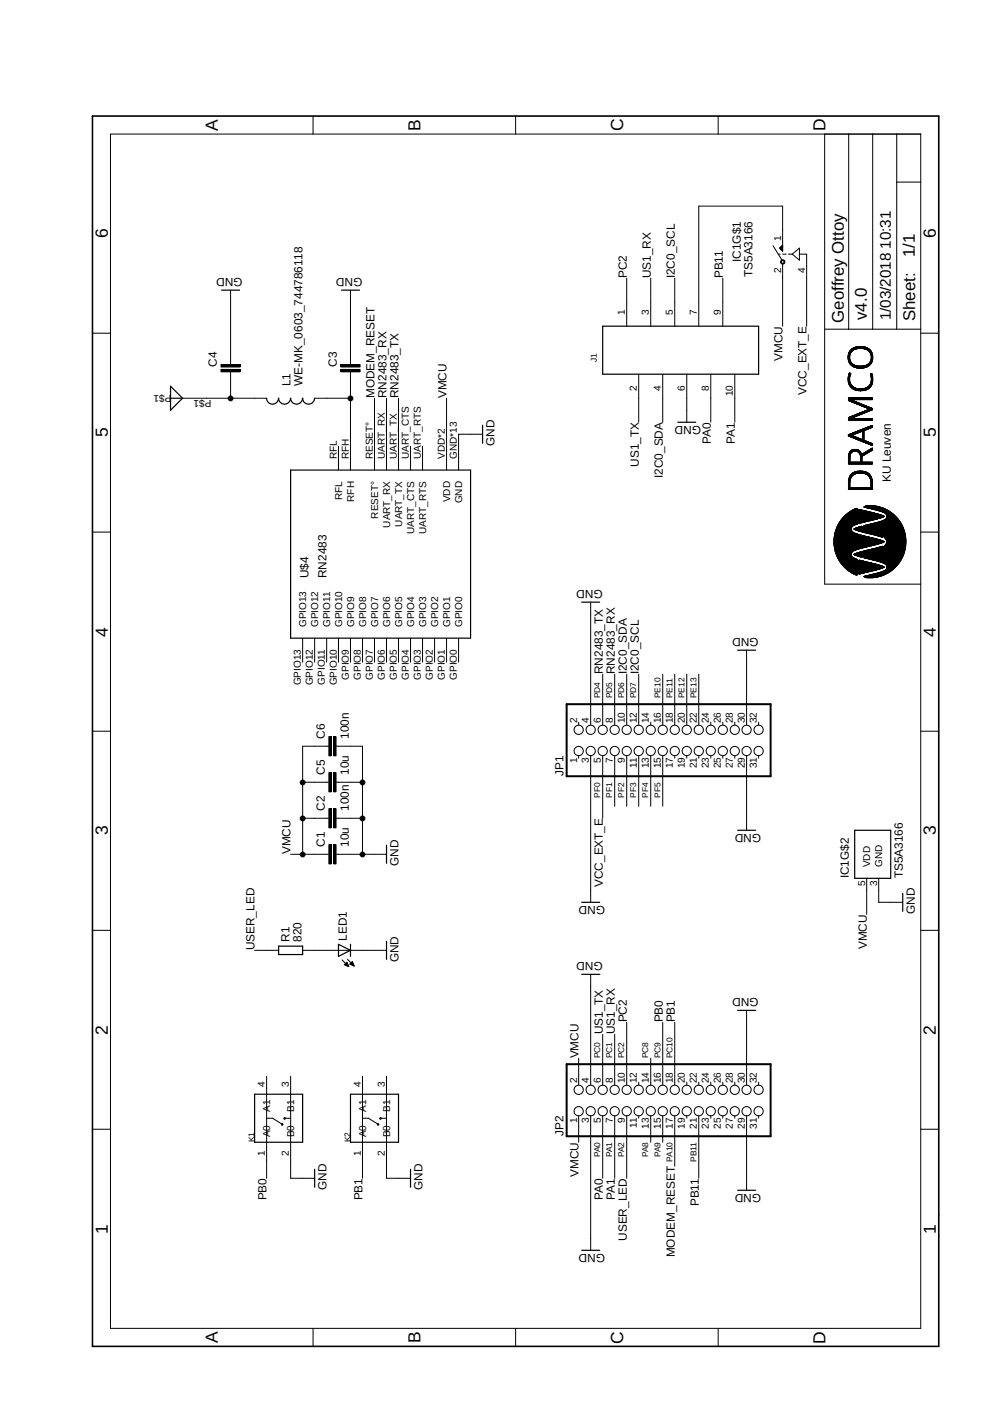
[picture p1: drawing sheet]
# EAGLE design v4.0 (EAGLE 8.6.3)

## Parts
C1  10u  C-EUC0805K  [C0805K]
C2  100n  C-EUC0805K  [C0805K]
C3  C-EUC0603K  [C0603K]
C4  C-EUC0603K  [C0603K]
C5  10u  C-EUC0805K  [C0805K]
C6  100n  C-EUC0805K  [C0805K]
IC1  TS5A3166  [SC70-5L]
J1  61001018321  [61001018321]
JP1  PINHD-2X16  [2X16]
JP2  PINHD-2X16  [2X16]
K1  SMD-SWITCH-TACTILE-SPST-NO(4P-D6.0MM)  [SW4-SMD-6.0X6.0X5.0MM]
K2  SMD-SWITCH-TACTILE-SPST-NO(4P-D6.0MM)  [SW4-SMD-6.0X6.0X5.0MM]
L1  WE-MK_0603_744786118  [WE-MK_0603]
LED1  LEDCHIPLED_0805  [CHIPLED_0805]
R1  820  R-EU_R0805  [R0805]
U$2  ANTENNA868  [CERAMIC-ANTENNA]
U$4  RN2483  [RN2483]

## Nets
GND: C1.2 C2.2 C3.1 C4.1 C5.2 C6.2 IC1.3(GND) J1.6 JP1.3 JP1.4 JP1.29 JP1.30 JP2.3 JP2.4 JP2.29 JP2.30 K1.2(B0) K2.2(B0) LED1.C U$4.GND U$4.GND1(GND) U$4.GND2(GND) U$4.GND3(GND) U$4.GND4(GND) U$4.GND5(GND) U$4.GND6(GND) U$4.GND7(GND) U$4.GND8(GND) U$4.GND9(GND) U$4.GND10(GND) U$4.GND11(GND) U$4.GND12(GND)
N$1: LED1.A R1.1
N$2: C3.2 L1.1 U$4.RFH
N$3: C4.2 L1.2 U$2.P$1
N$4: IC1.1(NO) J1.7
PA0: J1.8 JP2.5
PA1: J1.10 JP2.7
PA2: JP2.9 R1.2
PA8: JP2.13
PA9: JP2.15
PA10: JP2.17 U$4.RESET°
PB11: J1.9 JP2.21
PC0: J1.2 JP2.6
PC1: J1.3 JP2.8
PC2: J1.1 JP2.10
PC8: JP2.14
PC9: JP2.16 K1.1(A0)
PC10: JP2.18 K2.1(A0)
PD4: JP1.6 U$4.UART_TX
PD5: JP1.8 U$4.UART_RX
PD6: J1.4 JP1.10
PD7: J1.5 JP1.12
PE10: JP1.16
PE11: JP1.18
PE12: JP1.20
PE13: JP1.22
PF0: IC1.4(IN) JP1.5
PF1: JP1.7
PF2: JP1.9
PF3: JP1.11
PF4: JP1.13
PF5: JP1.15
VMCU: C1.1 C2.1 C5.1 C6.1 IC1.2(COM) IC1.5(VDD) JP2.1 JP2.2 U$4.VDD U$4.VDD2(VDD)
Unconnected: JP1.1 JP1.2 JP1.14 JP1.17 JP1.19 JP1.21 JP1.23 JP1.24 JP1.25 JP1.26 JP1.27 JP1.28 JP1.31 JP1.32 JP2.11 JP2.12 JP2.19 JP2.20 JP2.22 JP2.23 JP2.24 JP2.25 JP2.26 JP2.27 JP2.28 JP2.31 JP2.32 K1.3(B1) K1.4(A1) K2.3(B1) K2.4(A1) U$4.GPIO0 U$4.GPIO1 U$4.GPIO2 U$4.GPIO3 U$4.GPIO4 U$4.GPIO5 U$4.GPIO6 U$4.GPIO7 U$4.GPIO8 U$4.GPIO9 U$4.GPIO10 U$4.GPIO11 U$4.GPIO12 U$4.GPIO13 U$4.RFL U$4.UART_CTS U$4.UART_RTS

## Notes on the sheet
- USER_LED
- PB0
- PB1
- MODEM_RESET
- RN2483_RX
- RN2483_TX
- PA0 | US1_TX | VCC_EXT_E | RN2483_TX
- PA1 | US1_RX | RN2483_RX
- USER_LED | PC2 | I2C0_SDA
- I2C0_SCL | US1_TX
- US1_RX
- PB0 | I2C0_SDA
- MODEM_RESET | PB1 | I2C0_SCL
- PB11
- VCC_EXT_E
- Geoffrey Ottoy
- KU Leuven
